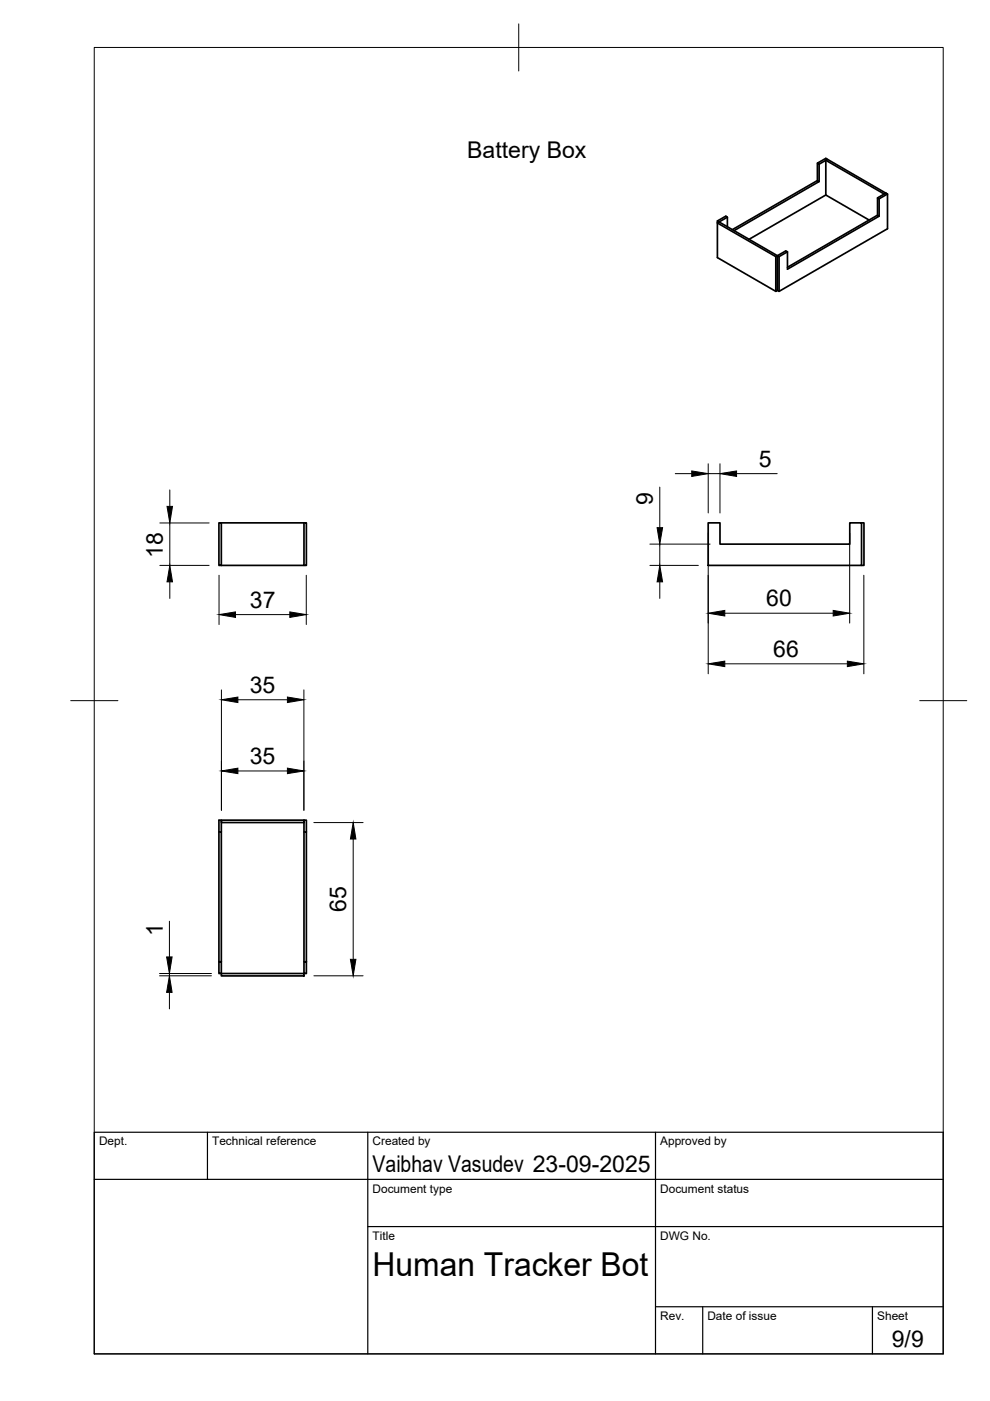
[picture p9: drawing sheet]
<svg xmlns="http://www.w3.org/2000/svg" width="210mm" height="297mm" viewBox="0 0 210 297" stroke-linecap="round" stroke-linejoin="round" font-family="sans-serif">
<!-- layer: Visible -->
<g fill="none" stroke="#000" stroke-width=".36">
<path d="M173.3 34.6v3.7l.4 .2-18.1 10.4M173.3 38.3l-18 10.4M173.7 34.8l1.8-1-.4-.2-1.8 1 .4 .2v3.7M175.1 34l12.4 7.1 .3-.2M152.1 46.8l1.8-1 .3 .2-1.7 1.1-.4-.3v.5l12.4 7.1 .3-.2v7.4l-.3 .2v-7.4M154.2 46v2.1M165.2 54.4l1.8-1-.4-.2-1.8 1 .4 .2v7.4M175.1 41.3l-16.3 9.4M175.1 41.3l9.2 5.4M186.1 42v3.6l.3 .2-19.4 11.3v-3.7M186.1 45.6l-19.1 11.1M187.8 40.9l-1.7 1.1 .3 .1v3.7"/>
<path d="M187.8 40.9l.4 .2-1.8 1M187.8 40.9l-12.3-7.1-.4 .2v7.3M188.2 41.1v7.4l-23 13.3-.4-.2v-7.4l-12.3-7.1-.4 .2v7.3l12.4 7.2M46.4 110.9h.5v9h-.5zM46.9 110.9h17.6v9h-17.6M64.5 110.9h.5v9h-.5M150.2 110.9h2.5v4.5h27.5v-4.5h2.5v9h-32.5zM182.7 110.9h.5v9h-.5M46.4 176.4v27.5M46.9 176.4v-2.5h-.5v2.5h.5v27.5M46.9 173.9h17.6v.5h-17.6zM64.5 176.4v27.5"/>
<path d="M65 176.4v-2.5h-.5v2.5h.5v27.5M46.4 203.9h.5v2.5h-.5zM46.9 206.4h17.6v.5h-17.6zM64.5 203.9h.5v2.5h-.5z"/>
</g>
<!-- layer: BORDER -->
<path d="M20 10.1h180v276.9h-180zM110 5.1v10M15 148.6h10M195 148.6h10" fill="none" stroke="#000" stroke-width=".21"/>
<!-- layer: TITLEBLOCK -->
<path d="M20 240.1h180v46.9h-180zM20 250h180M44 240.1v9.9M78 240.1v46.9M139 240.1v46.9M78 260.1h122M139 277.1h61M149 277.1v9.9M185 277.1v9.9" fill="none" stroke="#000" stroke-width=".25"/>
<!-- layer: FD_Dimensions -->
<g fill="none" stroke="#000" stroke-width=".21">
<path d="M150.2 98.3v10.5M152.7 98.3v10.5M33.9 119.9h10.4M33.9 110.9h10.4M36 103.9v3.5M36 110.9v9M137.8 119.9h10.3M137.8 115.4h12.8M139.9 103.3v8.6M139.9 115.4v4.5M143.2 100.4h3.5M150.2 113v29.9"/>
<path d="M150.2 100.4h2.5M156.2 100.4h8.6M180.1 113v19.1M36 123.4v3.5M46.4 122v10.4M49.9 130.3h11.5M64.9 122v10.4M139.9 123.4v3.5M153.7 130h23M183.2 122v20.9M46.9 146.3v25.5M50.4 148.4h10.5"/>
<path d="M64.4 146.3v25.5M153.7 140.7h26M50.4 163.5h10.5M66.5 174.4h10.5M74.9 177.9v25.5M35.9 195.3v7.6M33.8 206.9h11M33.8 206.4h11M35.9 206.4v.5M35.9 210.4v3.5M66.5 206.9h10.5"/>
</g>
<g fill="#000" stroke="#000" stroke-width=".21">
<path d="M146.7 99.9l3.5 .5-3.5 .6zM152.7 100.4l3.5-.5v1.1zM35.4 107.4h1.2l-.6 3.5zM139.3 111.9h1.2l-.6 3.5zM36 119.9l.6 3.5h-1.2zM46.4 130.3l3.5-.6v1.2zM61.4 129.7l3.5 .6-3.5 .6zM139.9 119.9l.6 3.5h-1.2zM150.2 130l3.5-.6v1.2zM176.7 129.4l3.4 .6-3.4 .6zM46.9 148.4l3.5-.6v1.2zM60.9 147.8l3.5 .6-3.5 .6z"/>
<path d="M150.2 140.7l3.5-.5v1.1zM179.7 140.2l3.5 .5-3.5 .6zM46.9 163.5l3.5-.6v1.1zM60.9 162.9l3.5 .6-3.5 .5zM74.9 174.4l.6 3.5h-1.2zM35.9 206.9l.6 3.5h-1.2zM35.3 202.9h1.2l-.6 3.5zM74.3 203.4h1.2l-.6 3.5z"/>
</g>
<text font-size="7" x="79" y="270.6">Human Tracker Bot</text>
<g font-size="4.9">
<text x="99.1" y="33.5">Battery Box</text>
<text x="160.9" y="99">5</text>
<text x="138.4" y="107.2" transform="rotate(-90 138.4 107.2)">9</text>
<text x="34.5" y="118.2" transform="rotate(-90 34.5 118.2)">18</text>
<text x="53" y="128.8">37</text>
<text x="162.5" y="128.6">60</text>
<text x="164" y="139.3">66</text>
<text x="53" y="146.9">35</text>
<text x="53" y="162">35</text>
<text x="73.4" y="193.4" transform="rotate(-90 73.4 193.4)">65</text>
<text x="34.5" y="198.5" transform="rotate(-90 34.5 198.5)">1</text>
<text x="79" y="248.5">Vaibhav Vasudev 23-09-2025</text>
<text x="189.1" y="285.7">9/9</text>
</g>
<g font-size="2.5">
<text x="21" y="242.9">Dept.</text>
<text x="45" y="242.9">Technical reference</text>
<text x="79" y="242.9">Created by</text>
<text x="140" y="242.9">Approved by</text>
<text x="79" y="252.8">Document type</text>
<text x="140" y="252.8">Document status</text>
<text x="79" y="262.9">Title</text>
<text x="140" y="262.9">DWG No.</text>
<text x="140" y="279.9">Rev.</text>
<text x="150" y="279.9">Date of issue</text>
<text x="186" y="279.9">Sheet</text>
</g>
</svg>
